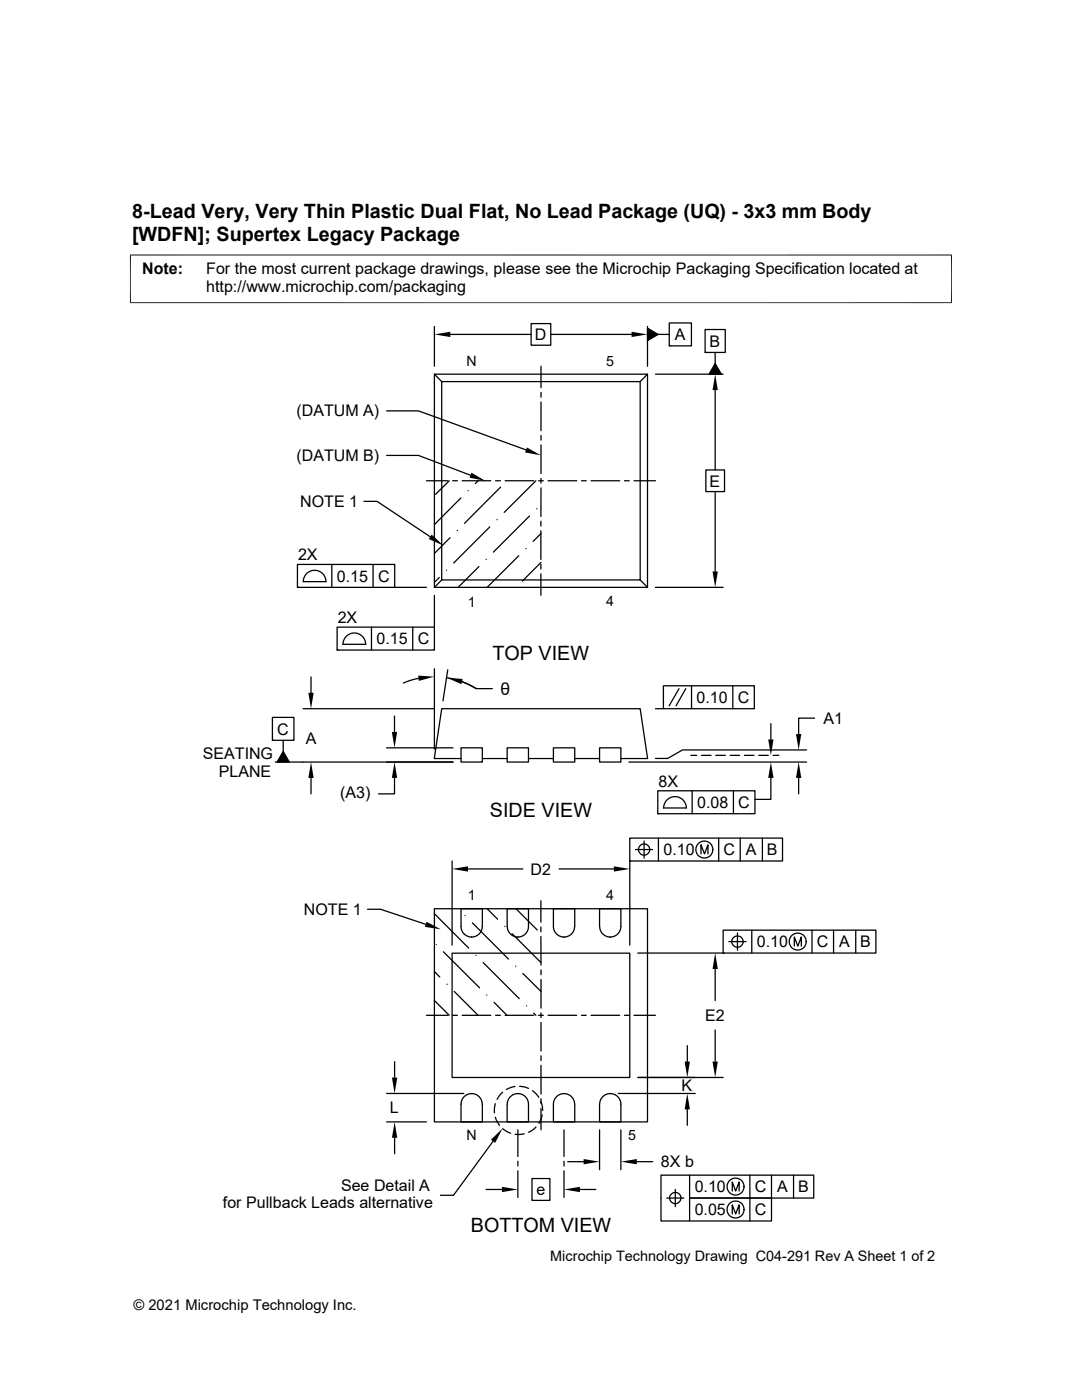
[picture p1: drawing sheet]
<svg xmlns="http://www.w3.org/2000/svg" width="216mm" height="279mm" viewBox="0 0 216 279" stroke-linecap="round" stroke-linejoin="round" font-family="sans-serif">
<g fill="none" stroke="#000" stroke-width=".25">
<path d="M86.7 74.7l1.4 1.5M86.7 74.7h42.5v42.5h-42.5zM86.7 65.2v7.9M88.1 76.2h39.6v39.5h-39.6zM89.9 66.7h16.1M106 64.6h3.9v4.3h-3.9zM107.9 73.1v4.3M107.9 78.3v1M109.9 66.7h16.1M129.2 74.7l-1.5 1.5M129.2 65.5l2.1 1.2-2.1 1.3zM129.2 65.2v7.9"/>
<path d="M130.8 74.7h13.5M131.3 66.7h2.2M133.5 64.5h4.5v4.5h-4.5zM133.5 69h.1M140.7 65.8h4v4.5h-4zM140.7 70.3h.1M142.7 72.6l1.2 2.1h-2.4zM142.7 70.3v2.3M142.7 77.9v15.9M77.2 90.9h6.3l10.4 3.9M77.2 82h6.3l21.5 7.8M85.1 95.9h4.3"/>
<path d="M89.6 95.9l-2.7 2.8M90.3 95.9h1M92 99.4l-5.3 5.3M92.2 95.9h5.7M93.4 97.9h.1M95.4 95.9l-.6 .6M98.9 95.9h.9M99.9 97.2l-7.2 7.2M100.8 95.9h5.7M106.9 95.9l-6.3 6.4M107.5 95.9h.9M107.9 80.2v5.7"/>
<path d="M107.9 86.9v.9M107.9 88.8v5.7M107.9 95.5v.9M107.9 97.4v5.7M109.4 95.9h5.7M116 95.9h1M117.9 95.9h5.8M124.6 95.9h1M126.5 95.9h4.3M140.8 93.8h3.8v4.3h-3.8zM142.7 98.1v15.9M59.4 112.6h19.4v4.6h-19.4z"/>
<path d="M59.4 117.2h.1M61.3 114.4a2.27 2.27 0 0 1 2.4-.4 2.27 2.27 0 0 1 1.3 2.1h-4.5l.2-1zM66.2 112.6v4.6M72.6 100.1h2.6l10.7 7M74.4 112.6v4.6M78.7 117.2h6.4M86.7 118.8v6.4M87.7 115.3l-1 .9M88.1 115.7l-1.4 1.5M89.1 113.8h.1M89.8 107.3l-3.1 3.1M91.2 105.9h.1"/>
<path d="M95.6 113.1l-4.2 4.1M97 111.6h.1M97.7 105.2l-7.2 7.2M99.2 103.7h.1M103.5 110.9l-6.3 6.3M104.9 109.5h.1M105.7 103l-7.3 7.2M107.1 101.5h.1M107.9 104v1M107.9 105.9v5.8M107.9 112.6v1M107.9 114.5v4.3"/>
<path d="M107.9 106.5l-1.5 1.5M107.9 112.2l-3.7 3.8M127.7 115.7l1.5 1.5M130.8 117.2h13.5M62.1 135.1v3.2M67.3 125.2h19.4v4.5h-19.4zM67.3 129.7h.1M68.4 128.6h4.6a2.26 2.26 0 0 0-2.3-2.3 2.26 2.26 0 0 0-2.3 2.3M74.1 125.2v4.5M82.4 125.2v4.5M83.5 135.4l-3 .9M86.7 133.5v16"/>
<path d="M89.1 135.3a15.4 15.4 0 0 1 5.9 2.1l-2.8-1.4M89.3 133.7l-.9 6.2M95.1 137.4h3.1M132.4 136.9h18.1v4.5h-18.1zM135.5 137.4l-2 3.5M136.8 137.4l-1.9 3.5M138 136.9v4.5M146.2 136.9v4.5M54.4 143.2h4.3v4.5h-4.3zM54.4 147.7h.1M56.5 147.7v2.3M56.5 150l1.2 2.1h-2.4z"/>
<path d="M60.5 141.4h26.1M62.1 155.3v3.1M77.1 149.2h13.3M78.7 155.3v3.1h-3.2M78.7 142.9v3.2M90.4 152.1h-35.5M92 151.4h-5.3l1.4-10h39.6l1.5 10h-5.3M92 149.2h4.2v2.9h-4.2zM96.2 151.4h5M101.2 149.2h4.3v2.9h-4.3zM105.5 151.4h4.9M110.4 149.2h4.3v2.9h-4.3z"/>
<path d="M114.7 151.4h4.9M119.6 149.2h4.3v2.9h-4.3zM125.5 152.1h35.5M130.8 141.4h1.6M131.3 157.8h19.3v4.6h-19.3zM137.9 150.7h1.1M138.1 157.8v4.6M140 150.7h1.9M142.8 150.7h1.9M145.7 150.7h1.9M146.3 157.8v4.6M148.5 150.7h2"/>
<path d="M151.4 150.7h1.9M153.8 155.3v4.2h-3.2M153.8 144.4v3.2M154.3 150.7h1.1M159.4 155.3v3.1M161 149.7h-24.8l-3 1.7h-2.4M162.5 143.3h-3.1v3.2M90.2 171.8v16.8M93.4 173.4h10.9M107.9 179.8v4.2M111.5 173.4h11M125.7 167.3h30.4v4.5h-30.4z"/>
<path d="M125.7 171.8h.1M125.7 171.8v16.8M126.8 169.5h3.4M128.5 167.8v3.5M131.3 162.4h.1M131.4 167.3v4.5M132.4 161.2h4.6M132.4 161.2a2.26 2.26 0 0 1 2.3-2.2 2.26 2.26 0 0 1 2.2 2.2M139.9 170.4v-1.8l.7 1.8 .7-1.8v1.8M143.4 167.3v4.5M147.7 167.3v4.5M152.1 167.3v4.5"/>
<path d="M73.3 181.5h2.6l9 3M86.7 193.9l1.1 1.1M86.7 182.4l6.8 6.8M86.7 199.7l2.9 2.9M86.7 181.4h42.5v42.5h-42.5zM87 188.5h.1M88.5 189.9l7.2 7.2M89.2 196.4h.1M90.2 190.2h35.5v24.8h-35.5zM90.6 197.9l4.8 4.7M92 181.4h4.2v3.5a2.12 2.12 0 0 1-2.1 2.1 2.12 2.12 0 0 1-2.1-2.1zM92.8 182.7h.1"/>
<path d="M94.1 187h.1M94.3 184.2l7.2 7.2M95 190.7h.1M96.4 192.1l7.2 7.2M97.1 198.6h.1M97.2 181.4l2.1 2.1M100.7 184.9h.1M101.2 181.4h4.3v3.5a2.13 2.13 0 0 1-2.2 2.1 2.13 2.13 0 0 1-2.1-2.1zM102.2 186.3l5.7 5.8M102.9 192.8h.1M103 181.4l4.2 4.2M103.3 187h.1"/>
<path d="M104.3 194.3l3.6 3.6M107.9 186.9v5.7M107.9 185v.9M107.9 193.6v.9M107.9 195.5v5.7M110.4 181.4h4.3v3.5a2.12 2.12 0 0 1-2.2 2.1 2.12 2.12 0 0 1-2.1-2.1zM112.5 187h.1M119.6 184.9v-3.5h4.3v3.5a2.1 2.1 0 0 1-2.1 2.1M119.7 184.9a2.1 2.1 0 0 0 2.1 2.1M121.8 187h.1M127.3 190.2h17M142.7 193.4v6.3"/>
<path d="M144.3 185.6h30.5v4.6h-30.5zM144.3 190.2h.1M145.4 187.9h3.5M147.2 186.2v3.4M150 185.6v4.6M158.5 188.8v-1.8l.7 1.8 .7-1.8v1.8M162 185.6v4.6M166.3 185.6v4.6M170.8 185.6v4.6M77.2 218.2h15.3M78.7 211.9v3.2M85.1 202.6h4.3"/>
<path d="M90.3 202.6h1M92.2 202.6h5.7M92.6 218.9a2.12 2.12 0 0 1 2.3-.5 2.12 2.12 0 0 1 1.3 2v3.5h-4.2v-3.8l.3-.8zM94.1 218.2h.1M98.6 200l2.6 2.6M98.9 202.6h.9M100.3 218l-.7 .7-.4 .7M100.8 202.6h5.7M101.8 218.9a2.12 2.12 0 0 1 2.3-.5 2.12 2.12 0 0 1 1.4 2v3.5h-4.3v-3.5l.3-1.1zM102.8 216.8l-1.8 .6M103.3 218.2h.1M103.7 216.8l1.8 .4"/>
<path d="M105.1 200.7h.1M106.3 217.7l1.2 1.3M106.5 202.2l.4 .4M107.5 202.6h.9M107.9 219.8l.4 1.8M107.9 202.1v1M107.9 204v5.8M107.9 210.7v1M107.9 212.6v5.7M107.9 219.3v.9M109.4 202.6h5.7M111 218.9a2.12 2.12 0 0 1 2.4-.5 2.12 2.12 0 0 1 1.3 2v3.5h-4.3v-3.8l.3-.8z"/>
<path d="M112.5 218.2h.1M116 202.6h1M117.9 202.6h5.8M121.8 218.2a2.1 2.1 0 0 1 2.1 2.2v3.5h-4.3v-3.5M121.8 218.2a2.1 2.1 0 0 0-2.1 2.2M121.8 218.2h.1M123.4 218.2h15.3M124.6 202.6h1M126.5 202.6h4.3M127.3 215h17M137.1 208.7v3.2M142.7 205.5v6.4"/>
<path d="M77.2 223.9h7.9M78.7 227.1v3.2M97 237.4h3.2M98.4 227.8l-7.9 10.7h-2.6M98.8 220.3l-.1 1.8M98.8 223l.9 1.6M100.3 225.3l1.6 .9M103.3 225.5v5.3M103.3 231.8v.9M103.3 233.7v5.3M104.6 226.3l-1.8 .1M106.2 235.2h3.5v4.4h-3.5z"/>
<path d="M107 224.9l-1.5 1.1M107.9 221.2v4.3M108.2 222.5l-.7 1.7M112.5 225.5v5.3M112.5 231.8v.9M112.5 233.7v5.3M113.3 231.8h3.2M115.7 237.4h3.2M119.6 225.5v7.9M123.9 225.5v7.9M127.1 231.8h3.1M133 239.1h3.5"/>
<path d="M133.6 239.1a1.14 1.14 0 0 1 1.5-1.1 1.14 1.14 0 0 1 .5 1.8 1.14 1.14 0 0 1-1.9-.3l-.1-.4M134.7 237.4v3.4M137.1 221.4v3.2M137.6 234.5v4.6h16.3v4.6h-22v-9.2h30.5v4.6h-24.8v4.6M146.1 237.7v-1.8l.7 1.8 .7-1.8v1.8M149.6 234.5v9.2M153.9 234.5v4.6M158.3 234.5v4.6M146.1 242.3v-1.8l.7 1.8 .7-1.8v1.8"/>
<circle cx="128.5" cy="169.5" r="1.12"/>
<circle cx="140.5" cy="169.6" r="1.69"/>
<circle cx="147.2" cy="187.9" r="1.13"/>
<circle cx="159.2" cy="187.9" r="1.69"/>
<circle cx="146.8" cy="236.8" r="1.69"/>
<circle cx="146.8" cy="241.4" r="1.69"/>
</g>
<g fill="#000">
<path d="M86.7 66.7l3.2-.5v1.1zM126 66.2l3.2 .5-3.2 .6zM129.2 65.5l2.1 1.2-2.1 1.3zM142.7 74.7l.5 3.2h-1zM142.7 72.6l1.2 2.1h-2.4zM94.1 94.3l2.8 1.7-3.2-.7zM105.1 89.3l2.8 1.6-3.1-.6zM86.1 106.7l2.4 2.2-2.9-1.3zM142.2 114h1l-.5 3.2zM61.5 138.3h1.1l-.5 3.1zM83.5 134.8l3.2 .2-3.1 .9zM89.1 135.2l3.2 .3-.2 1z"/>
<path d="M56.5 150l1.2 2.1h-2.4zM62.1 152.1l.5 3.2h-1.1zM78.2 146.1h1l-.5 3.1zM78.7 152.1l.5 3.2h-1zM153.8 152.1l.5 3.2h-1zM153.3 147.6h1l-.5 3.1zM159.4 152.1l.5 3.2h-1.1zM158.8 146.5h1.1l-.5 3.2zM90.2 173.4l3.2-.5v1zM122.5 172.9l3.2 .5-3.2 .5zM85.1 184l2.8 1.5-3.1-.5zM142.7 190.2l.5 3.2h-1z"/>
<path d="M78.2 215.1h1.1l-.6 3.1zM136.6 211.9h1.1l-.6 3.1zM142.2 211.9h1l-.5 3.1zM78.7 223.9l.6 3.2h-1.1zM98 227.5l2.3-2.3-1.5 2.9zM100.2 236.9l3.1 .5-3.1 .5zM112.5 237.4l3.2-.5v1zM116.5 231.3l3.1 .5-3.1 .6zM123.9 231.8l3.2-.5v1.1zM137.1 218.2l.6 3.2h-1.1z"/>
</g>
<path d="M26 50.8v9.7M189.9 50.8v9.7M189.9 50.9h-164M25.9 60.4h164" fill="none" stroke="#000" stroke-width=".2"/>
<g font-size="3.9">
<text x="26.4" y="43.5">8-Lead Very, Very Thin Plastic Dual Flat, No Lead Package (UQ) - 3x3 mm Body</text>
<text x="26.4" y="48.1">[WDFN]; Supertex Legacy Package</text>
<text x="98.3" y="131.7">TOP VIEW</text>
<text x="97.8" y="163">SIDE VIEW</text>
<text x="93.9" y="245.9">BOTTOM VIEW</text>
</g>
<text font-size="3.5" x="99.9" y="138.6">θ</text>
<g font-size="3.2">
<text x="28.4" y="54.7">Note:</text>
<text x="41.1" y="58.3">http://www.microchip.com/packaging</text>
<text x="41.1" y="54.7">For the most current package drawings, please see the Microchip Packaging Specification located at</text>
<text x="106.7" y="67.9">D</text>
<text x="134.7" y="67.9">A</text>
<text x="141.6" y="69.2">B</text>
<text x="59.1" y="83.1">(DATUM A)</text>
<text x="59.1" y="92.1">(DATUM B)</text>
<text x="59.9" y="101.2">NOTE 1</text>
<text x="141.6" y="97.1">E</text>
<text x="59.5" y="111.8">2X</text>
<text x="67.2" y="116.1">0.15</text>
<text x="75.4" y="116.1">C</text>
<text x="67.4" y="124.4">2X</text>
<text x="75.1" y="128.6">0.15</text>
<text x="83.4" y="128.6">C</text>
<text x="139" y="140.3">0.10</text>
<text x="147.2" y="140.3">C</text>
<text x="55.3" y="146.6">C</text>
<text x="61" y="148.4">A</text>
<text x="164.3" y="144.5">A1</text>
<text x="40.4" y="151.4">SEATING</text>
<text x="43.6" y="155.1">PLANE</text>
<text x="67.9" y="159.2">(A3)</text>
<text x="131.4" y="157.1">8X</text>
<text x="139.1" y="161.2">0.08</text>
<text x="147.3" y="161.2">C</text>
<text x="132.4" y="170.7">0.10</text>
<text x="144.4" y="170.7">C</text>
<text x="148.8" y="170.7">A</text>
<text x="153" y="170.7">B</text>
<text x="105.9" y="174.6">D2</text>
<text x="60.6" y="182.6">NOTE 1</text>
<text x="151" y="189.1">0.10</text>
<text x="163" y="189.1">C</text>
<text x="167.5" y="189.1">A</text>
<text x="171.7" y="189.1">B</text>
<text x="140.7" y="203.8">E2</text>
<text x="136" y="217.8">K</text>
<text x="77.8" y="222.2">L</text>
<text x="131.9" y="233">8X b</text>
<text x="68.1" y="237.7">See Detail A</text>
<text x="107.1" y="238.5">e</text>
<text x="138.6" y="238">0.10</text>
<text x="150.6" y="238">C</text>
<text x="155.1" y="238">A</text>
<text x="159.3" y="238">B</text>
<text x="44.5" y="241.1">for Pullback Leads alternative</text>
<text x="138.6" y="242.5">0.05</text>
<text x="150.6" y="242.5">C</text>
</g>
<g font-size="2.9">
<text x="109.8" y="251.7">Microchip Technology Drawing C04-291 Rev A Sheet 1 of 2</text>
<text x="26.6" y="261.3">© 2021 Microchip Technology Inc.</text>
</g>
<g font-size="2.8">
<text x="93.1" y="73.1">N</text>
<text x="121" y="73.1">5</text>
<text x="93.3" y="121.1">1</text>
<text x="121" y="121">4</text>
<text x="93.3" y="179.6">1</text>
<text x="121" y="179.7">4</text>
<text x="93.1" y="227.5">N</text>
<text x="125.4" y="227.5">5</text>
</g>
</svg>
